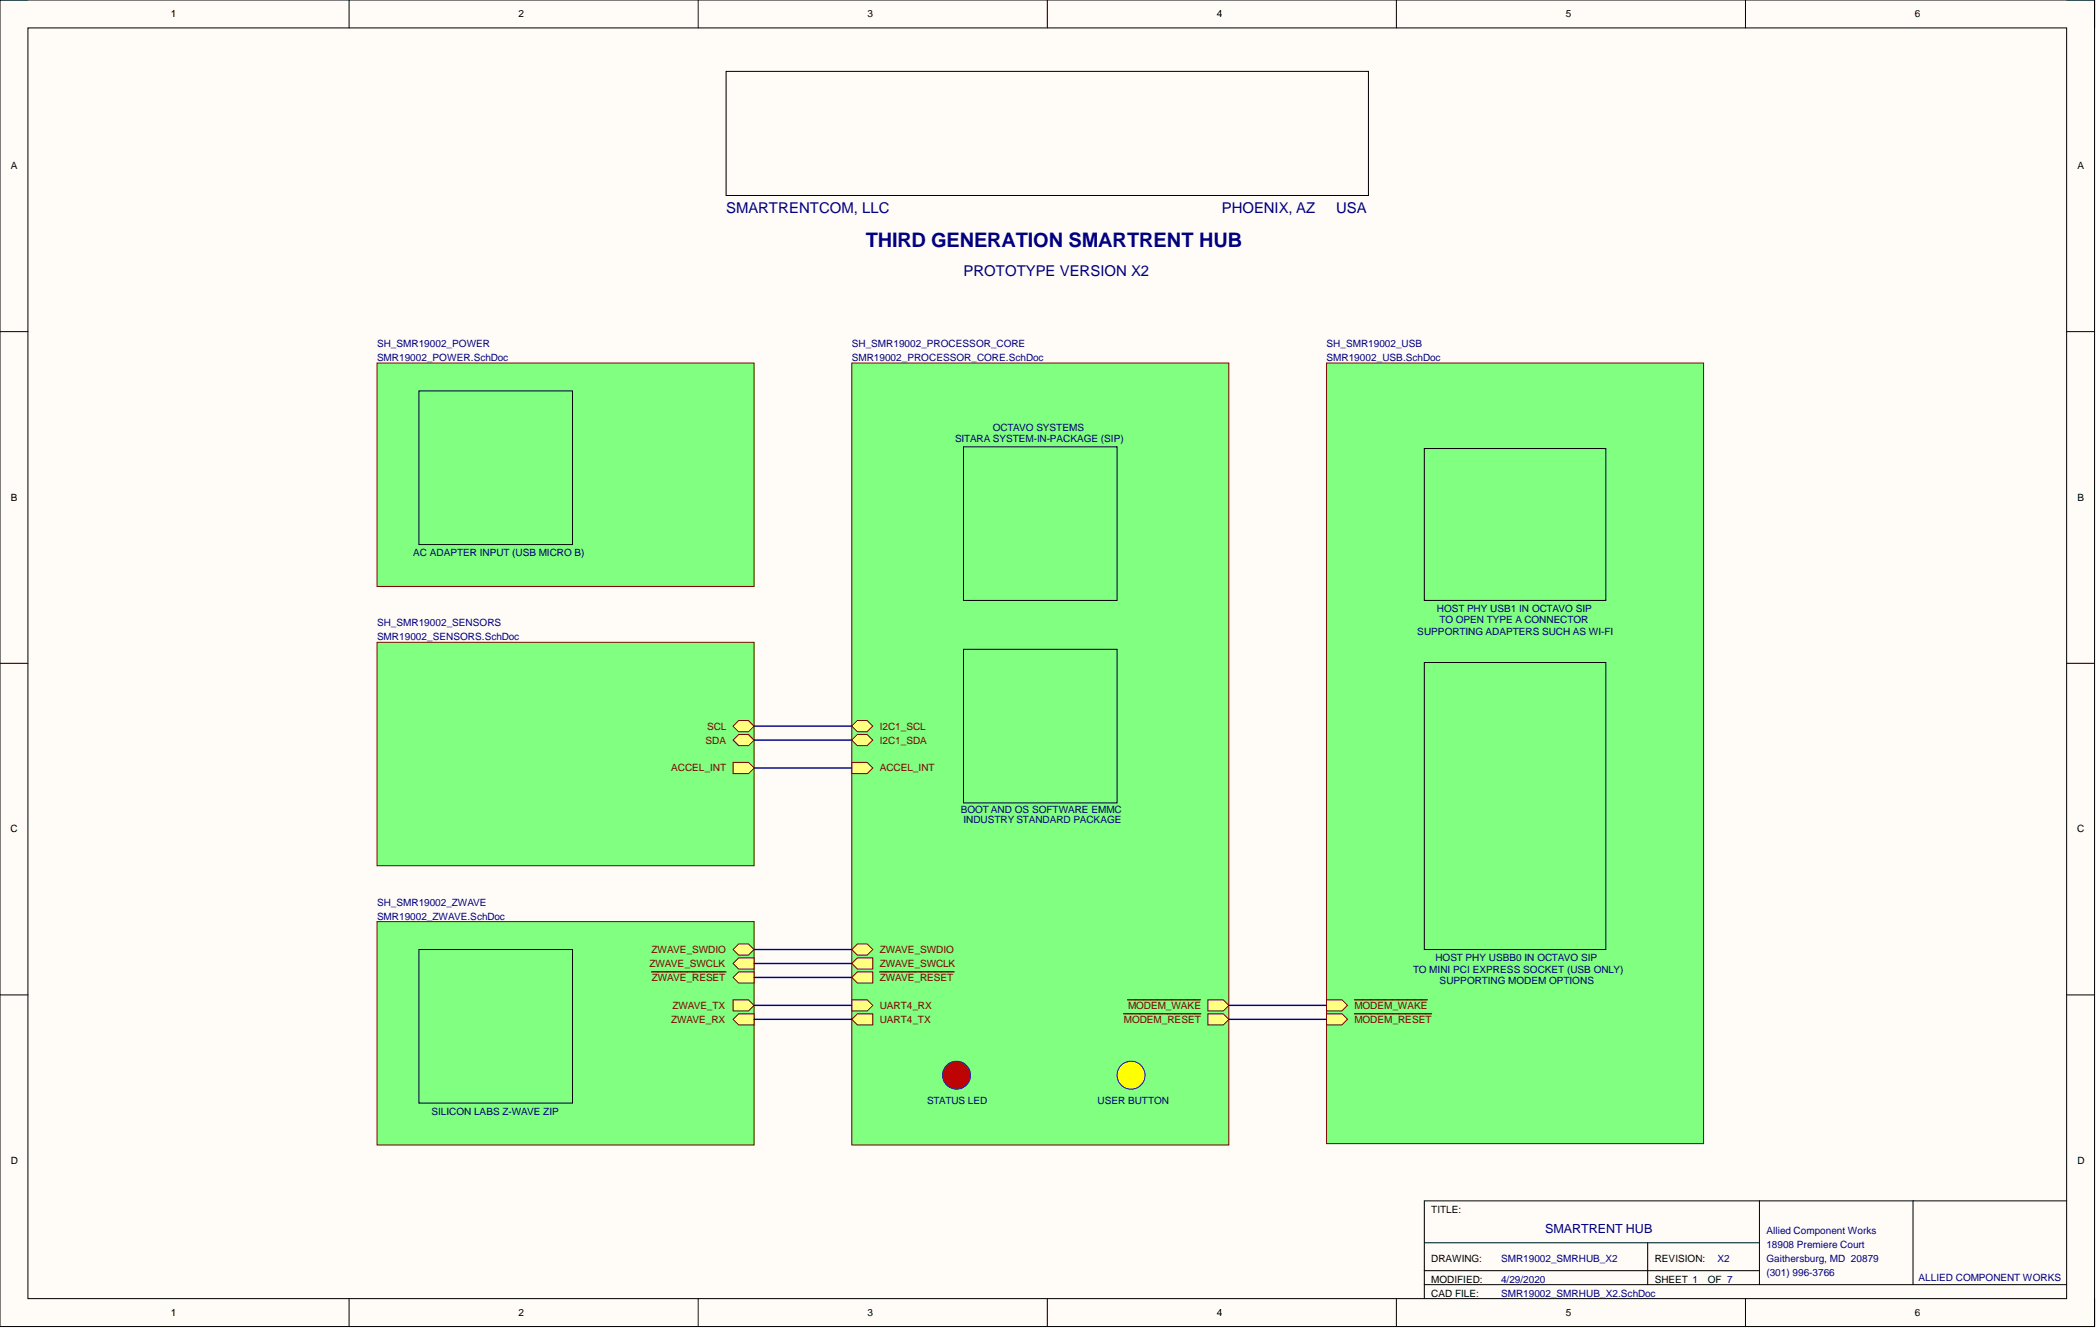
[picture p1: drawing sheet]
<svg xmlns="http://www.w3.org/2000/svg" width="381mm" height="241mm" viewBox="0 0 381 241" stroke-linecap="round" stroke-linejoin="round" font-family="sans-serif">
<path d="M0 0h380.7v241h-380.7z" fill-rule="evenodd" fill="#fffcf8"/>
<path d="M0 0h380.7v241h-380.7z" fill="none" stroke="#000" stroke-width=".18"/>
<path d="M5.1 5.1h370.6v230.9h-370.6z" fill-rule="evenodd" fill="#fffcf8"/>
<g fill="none" stroke="#000" stroke-width=".18">
<path d="M0 0h5.1M63.5 0v5.1M126.9 0v5.1M190.4 0v5.1M253.8 0v5.1M317.3 0v5.1M375.7 0h5v5.1M5.1 5.1h370.6v230.9h-370.6zM0 60.3h5.1M375.7 60.3h5M0 120.5h5.1M375.7 120.5h5"/>
<path d="M0 180.8h5.1M375.7 180.8h5M319.8 218.2v15.2M347.7 218.2v15.2M375.7 218.2h-116.8v17.8M63.5 236v5M126.9 236v5M190.4 236v5M253.8 236v5M258.9 225.8h60.9M258.9 233.4h116.8M258.9 230.9h60.9"/>
<path d="M299.5 225.8v7.6M317.3 236v5M380.7 236v5"/>
</g>
<path d="M68.5 66h68.6v40.6h-68.6z" fill-rule="evenodd" fill="#80ff80"/>
<path d="M68.5 66h68.6v40.6h-68.6z" fill="none" stroke="#800000" stroke-width=".18"/>
<path d="M154.8 66h68.6v142.1h-68.6z" fill-rule="evenodd" fill="#80ff80"/>
<path d="M154.8 66h68.6v142.1h-68.6z" fill="none" stroke="#800000" stroke-width=".18"/>
<path d="M154.8 185.2l1-1h2.8v2h-2.8z" fill-rule="evenodd" fill="#ffff80"/>
<path d="M154.8 185.2l1-1h2.8v2h-2.8z" fill="none" stroke="#800000" stroke-width=".18"/>
<path d="M154.8 181.7h2.8l1 1-1 1h-2.8z" fill-rule="evenodd" fill="#ffff80"/>
<path d="M154.8 181.7h2.8l1 1-1 1h-2.8z" fill="none" stroke="#800000" stroke-width=".18"/>
<path d="M219.6 181.7h2.8l1 1-1 1h-2.8z" fill-rule="evenodd" fill="#ffff80"/>
<path d="M219.6 181.7h2.8l1 1-1 1h-2.8z" fill="none" stroke="#800000" stroke-width=".18"/>
<path d="M205 181.7h13.2" fill="none" stroke="#800000" stroke-width=".25"/>
<path d="M219.6 184.2h2.8l1 1-1 1h-2.8z" fill-rule="evenodd" fill="#ffff80"/>
<path d="M219.6 184.2h2.8l1 1-1 1h-2.8z" fill="none" stroke="#800000" stroke-width=".18"/>
<path d="M204.3 184.2h14" fill="none" stroke="#800000" stroke-width=".25"/>
<path d="M154.8 172.5l1-1h1.8l1 1-1 1h-1.8z" fill-rule="evenodd" fill="#ffff80"/>
<path d="M154.8 172.5l1-1h1.8l1 1-1 1h-1.8z" fill="none" stroke="#800000" stroke-width=".18"/>
<path d="M154.8 177.6l1-1h2.8v2h-2.8z" fill-rule="evenodd" fill="#ffff80"/>
<path d="M154.8 177.6l1-1h2.8v2h-2.8z" fill="none" stroke="#800000" stroke-width=".18"/>
<path d="M159.9 176.6h13.5" fill="none" stroke="#800000" stroke-width=".25"/>
<path d="M154.8 175.1l1-1h2.8v2h-2.8z" fill-rule="evenodd" fill="#ffff80"/>
<path d="M154.8 175.1l1-1h2.8v2h-2.8z" fill="none" stroke="#800000" stroke-width=".18"/>
<path d="M154.8 134.5l1-1h1.8l1 1-1 1h-1.8z" fill-rule="evenodd" fill="#ffff80"/>
<path d="M154.8 134.5l1-1h1.8l1 1-1 1h-1.8z" fill="none" stroke="#800000" stroke-width=".18"/>
<path d="M154.8 131.9l1-1h1.8l1 1-1 1.1h-1.8z" fill-rule="evenodd" fill="#ffff80"/>
<path d="M154.8 131.9l1-1h1.8l1 1-1 1.1h-1.8z" fill="none" stroke="#800000" stroke-width=".18"/>
<path d="M154.8 138.5h2.8l1 1-1 1.1h-2.8z" fill-rule="evenodd" fill="#ffff80"/>
<path d="M154.8 138.5h2.8l1 1-1 1.1h-2.8z" fill="none" stroke="#800000" stroke-width=".18"/>
<path d="M241.1 66h68.6v141.8h-68.6z" fill-rule="evenodd" fill="#80ff80"/>
<path d="M241.1 66h68.6v141.8h-68.6z" fill="none" stroke="#800000" stroke-width=".18"/>
<path d="M241.1 181.7h2.8l1 1-1 1h-2.8z" fill-rule="evenodd" fill="#ffff80"/>
<path d="M241.1 181.7h2.8l1 1-1 1h-2.8z" fill="none" stroke="#800000" stroke-width=".18"/>
<path d="M246.2 181.7h13.3" fill="none" stroke="#800000" stroke-width=".25"/>
<path d="M241.1 184.2h2.8l1 1-1 1h-2.8z" fill-rule="evenodd" fill="#ffff80"/>
<path d="M241.1 184.2h2.8l1 1-1 1h-2.8z" fill="none" stroke="#800000" stroke-width=".18"/>
<path d="M246.2 184.2h14" fill="none" stroke="#800000" stroke-width=".25"/>
<path d="M68.5 167.5h68.6v40.6h-68.6z" fill-rule="evenodd" fill="#80ff80"/>
<path d="M68.5 167.5h68.6v40.6h-68.6z" fill="none" stroke="#800000" stroke-width=".18"/>
<path d="M133.3 177.6l1-1h2.8v2h-2.8z" fill-rule="evenodd" fill="#ffff80"/>
<path d="M133.3 177.6l1-1h2.8v2h-2.8z" fill="none" stroke="#800000" stroke-width=".18"/>
<path d="M118.5 176.6h13.5" fill="none" stroke="#800000" stroke-width=".25"/>
<path d="M133.3 181.7h2.8l1 1-1 1h-2.8z" fill-rule="evenodd" fill="#ffff80"/>
<path d="M133.3 181.7h2.8l1 1-1 1h-2.8z" fill="none" stroke="#800000" stroke-width=".18"/>
<path d="M133.3 185.2l1-1h2.8v2h-2.8z" fill-rule="evenodd" fill="#ffff80"/>
<path d="M133.3 185.2l1-1h2.8v2h-2.8z" fill="none" stroke="#800000" stroke-width=".18"/>
<path d="M133.3 172.5l1-1h1.8l1 1-1 1h-1.8z" fill-rule="evenodd" fill="#ffff80"/>
<path d="M133.3 172.5l1-1h1.8l1 1-1 1h-1.8z" fill="none" stroke="#800000" stroke-width=".18"/>
<path d="M133.3 175.1l1-1h2.8v2h-2.8z" fill-rule="evenodd" fill="#ffff80"/>
<path d="M133.3 175.1l1-1h2.8v2h-2.8z" fill="none" stroke="#800000" stroke-width=".18"/>
<path d="M132 13h116.7v22.5h-116.7zM76.1 71h28v28h-28zM175.1 81.2h28v27.9h-28zM258.9 81.5h33v27.6h-33zM175.1 118h28v27.9h-28zM76.1 172.5h28v27.9h-28z" fill="none" stroke="#000" stroke-width=".18"/>
<circle cx="173.9" cy="195.4" r="2.54" fill="#c00"/>
<circle cx="173.9" cy="195.4" r="2.54" fill="none" stroke="#00f" stroke-width=".18"/>
<circle cx="205.6" cy="195.4" r="2.54" fill="#ff0"/>
<circle cx="205.6" cy="195.4" r="2.54" fill="none" stroke="#00f" stroke-width=".18"/>
<path d="M258.9 120.4h33v52.1h-33z" fill="none" stroke="#000" stroke-width=".18"/>
<path d="M68.5 116.7h68.6v40.6h-68.6z" fill-rule="evenodd" fill="#80ff80"/>
<path d="M68.5 116.7h68.6v40.6h-68.6z" fill="none" stroke="#800000" stroke-width=".18"/>
<path d="M133.3 138.5h2.8l1 1-1 1.1h-2.8z" fill-rule="evenodd" fill="#ffff80"/>
<path d="M133.3 138.5h2.8l1 1-1 1.1h-2.8z" fill="none" stroke="#800000" stroke-width=".18"/>
<path d="M133.3 131.9l1-1h1.8l1 1-1 1.1h-1.8z" fill-rule="evenodd" fill="#ffff80"/>
<path d="M133.3 131.9l1-1h1.8l1 1-1 1.1h-1.8z" fill="none" stroke="#800000" stroke-width=".18"/>
<path d="M133.3 134.5l1-1h1.8l1 1-1 1h-1.8z" fill-rule="evenodd" fill="#ffff80"/>
<path d="M133.3 134.5l1-1h1.8l1 1-1 1h-1.8z" fill="none" stroke="#800000" stroke-width=".18"/>
<path d="M137.1 139.5h17.7M137.1 134.5h17.7M137.1 131.9h17.7M137.1 177.6h17.7M137.1 175.1h17.7M137.1 172.5h17.7M137.1 185.2h17.7M137.1 182.7h17.7M223.4 185.2h17.7M223.4 182.7h17.7" fill="none" stroke="#000080" stroke-width=".25"/>
<text font-size="3.6" fill="#000080" x="157.4" y="44.9">THIRD GENERATION SMARTRENT HUB</text>
<g font-size="2.7" fill="#000080">
<text x="132" y="38.7">SMARTRENTCOM, LLC</text>
<text x="222.1" y="38.7">PHOENIX, AZ</text>
<text x="242.9" y="38.7">USA</text>
<text x="175.1" y="50.2">PROTOTYPE VERSION X2</text>
</g>
<text font-size="2.3" fill="#000080" x="280.9" y="224.1">SMARTRENT HUB</text>
<g font-size="1.8">
<text x="31.1" y="3.2">1</text>
<text x="94.3" y="3.2">2</text>
<text x="157.7" y="3.2">3</text>
<text x="221.2" y="3.2">4</text>
<text x="284.6" y="3.2">5</text>
<text x="348.1" y="3.2">6</text>
<text x="1.9" y="30.7">A</text>
<text x="377.6" y="30.7">A</text>
<text x="2" y="91">B</text>
<text x="377.7" y="91">B</text>
<text x="1.9" y="151.3">C</text>
<text x="377.6" y="151.3">C</text>
<text x="1.9" y="211.5">D</text>
<text x="377.6" y="211.5">D</text>
<text x="260.2" y="220.4">TITLE:</text>
<text x="260.2" y="229.2">DRAWING:</text>
<text x="260.2" y="233">MODIFIED:</text>
<text x="300.8" y="229.2">REVISION:</text>
<text x="300.8" y="233">SHEET 1</text>
<text x="310.4" y="233">OF 7</text>
<text x="31.1" y="239.1">1</text>
<text x="94.3" y="239.1">2</text>
<text x="157.7" y="239.1">3</text>
<text x="221.2" y="239.1">4</text>
<text x="260.2" y="235.6">CAD FILE:</text>
<text x="284.6" y="239.1">5</text>
<text x="348.1" y="239.1">6</text>
</g>
<g font-size="1.8" fill="#000080">
<text x="68.5" y="63">SH_SMR19002_POWER</text>
<text x="68.5" y="65.6">SMR19002_POWER.SchDoc</text>
<text x="154.8" y="63">SH_SMR19002_PROCESSOR_CORE</text>
<text x="154.8" y="65.6">SMR19002_PROCESSOR_CORE.SchDoc</text>
<text x="241.1" y="63">SH_SMR19002_USB</text>
<text x="241.1" y="65.6">SMR19002_USB.SchDoc</text>
<text x="173.6" y="80.3">SITARA SYSTEM-IN-PACKAGE (SIP)</text>
<text x="180.5" y="78.3">OCTAVO SYSTEMS</text>
<text x="75.1" y="101.1">AC ADAPTER INPUT (USB MICRO B)</text>
<text x="68.5" y="113.8">SH_SMR19002_SENSORS</text>
<text x="261.2" y="111.3">HOST PHY USB1 IN OCTAVO SIP</text>
<text x="261.7" y="113.3">TO OPEN TYPE A CONNECTOR</text>
<text x="68.5" y="116.3">SMR19002_SENSORS.SchDoc</text>
<text x="257.6" y="115.3">SUPPORTING ADAPTERS SUCH AS WI-FI</text>
<text x="174.6" y="147.8">BOOT AND OS SOFTWARE EMMC</text>
<text x="175.1" y="149.6">INDUSTRY STANDARD PACKAGE</text>
<text x="68.5" y="164.5">SH_SMR19002_ZWAVE</text>
<text x="68.5" y="167.1">SMR19002_ZWAVE.SchDoc</text>
<text x="256.9" y="176.7">TO MINI PCI EXPRESS SOCKET (USB ONLY)</text>
<text x="260.9" y="174.7">HOST PHY USBB0 IN OCTAVO SIP</text>
<text x="261.7" y="178.7">SUPPORTING MODEM OPTIONS</text>
<text x="78.4" y="202.6">SILICON LABS Z-WAVE ZIP</text>
<text x="168.5" y="200.6">STATUS LED</text>
<text x="199.5" y="200.6">USER BUTTON</text>
<text x="321.1" y="224.2">Allied Component Works</text>
<text x="321.1" y="226.7">18908 Premiere Court</text>
<text x="272.9" y="229.2">SMR19002_SMRHUB_X2</text>
<text x="272.9" y="233">4/29/2020</text>
<text x="312.2" y="229.2">X2</text>
<text x="321.1" y="229.2">Gaithersburg, MD 20879</text>
<text x="321.1" y="231.8">(301) 996-3766</text>
<text x="348.8" y="232.8">ALLIED COMPONENT WORKS</text>
<text x="272.9" y="235.6">SMR19002_SMRHUB_X2.SchDoc</text>
</g>
<g font-size="1.8" fill="#800000">
<text x="128.3" y="135.1">SDA</text>
<text x="128.5" y="132.6">SCL</text>
<text x="159.9" y="135.1">I2C1_SDA</text>
<text x="159.9" y="132.6">I2C1_SCL</text>
<text x="122" y="140.2">ACCEL_INT</text>
<text x="159.9" y="140.2">ACCEL_INT</text>
<text x="118.5" y="173.2">ZWAVE_SWDIO</text>
<text x="159.9" y="173.2">ZWAVE_SWDIO</text>
<text x="118.1" y="175.7">ZWAVE_SWCLK</text>
<text x="118.5" y="178.2">ZWAVE_RESET</text>
<text x="159.9" y="178.2">ZWAVE_RESET</text>
<text x="159.9" y="175.7">ZWAVE_SWCLK</text>
<text x="122" y="185.9">ZWAVE_RX</text>
<text x="122.2" y="183.3">ZWAVE_TX</text>
<text x="159.9" y="185.9">UART4_TX</text>
<text x="159.9" y="183.3">UART4_RX</text>
<text x="204.3" y="185.9">MODEM_RESET</text>
<text x="205" y="183.3">MODEM_WAKE</text>
<text x="246.2" y="183.3">MODEM_WAKE</text>
<text x="246.2" y="185.9">MODEM_RESET</text>
</g>
</svg>
